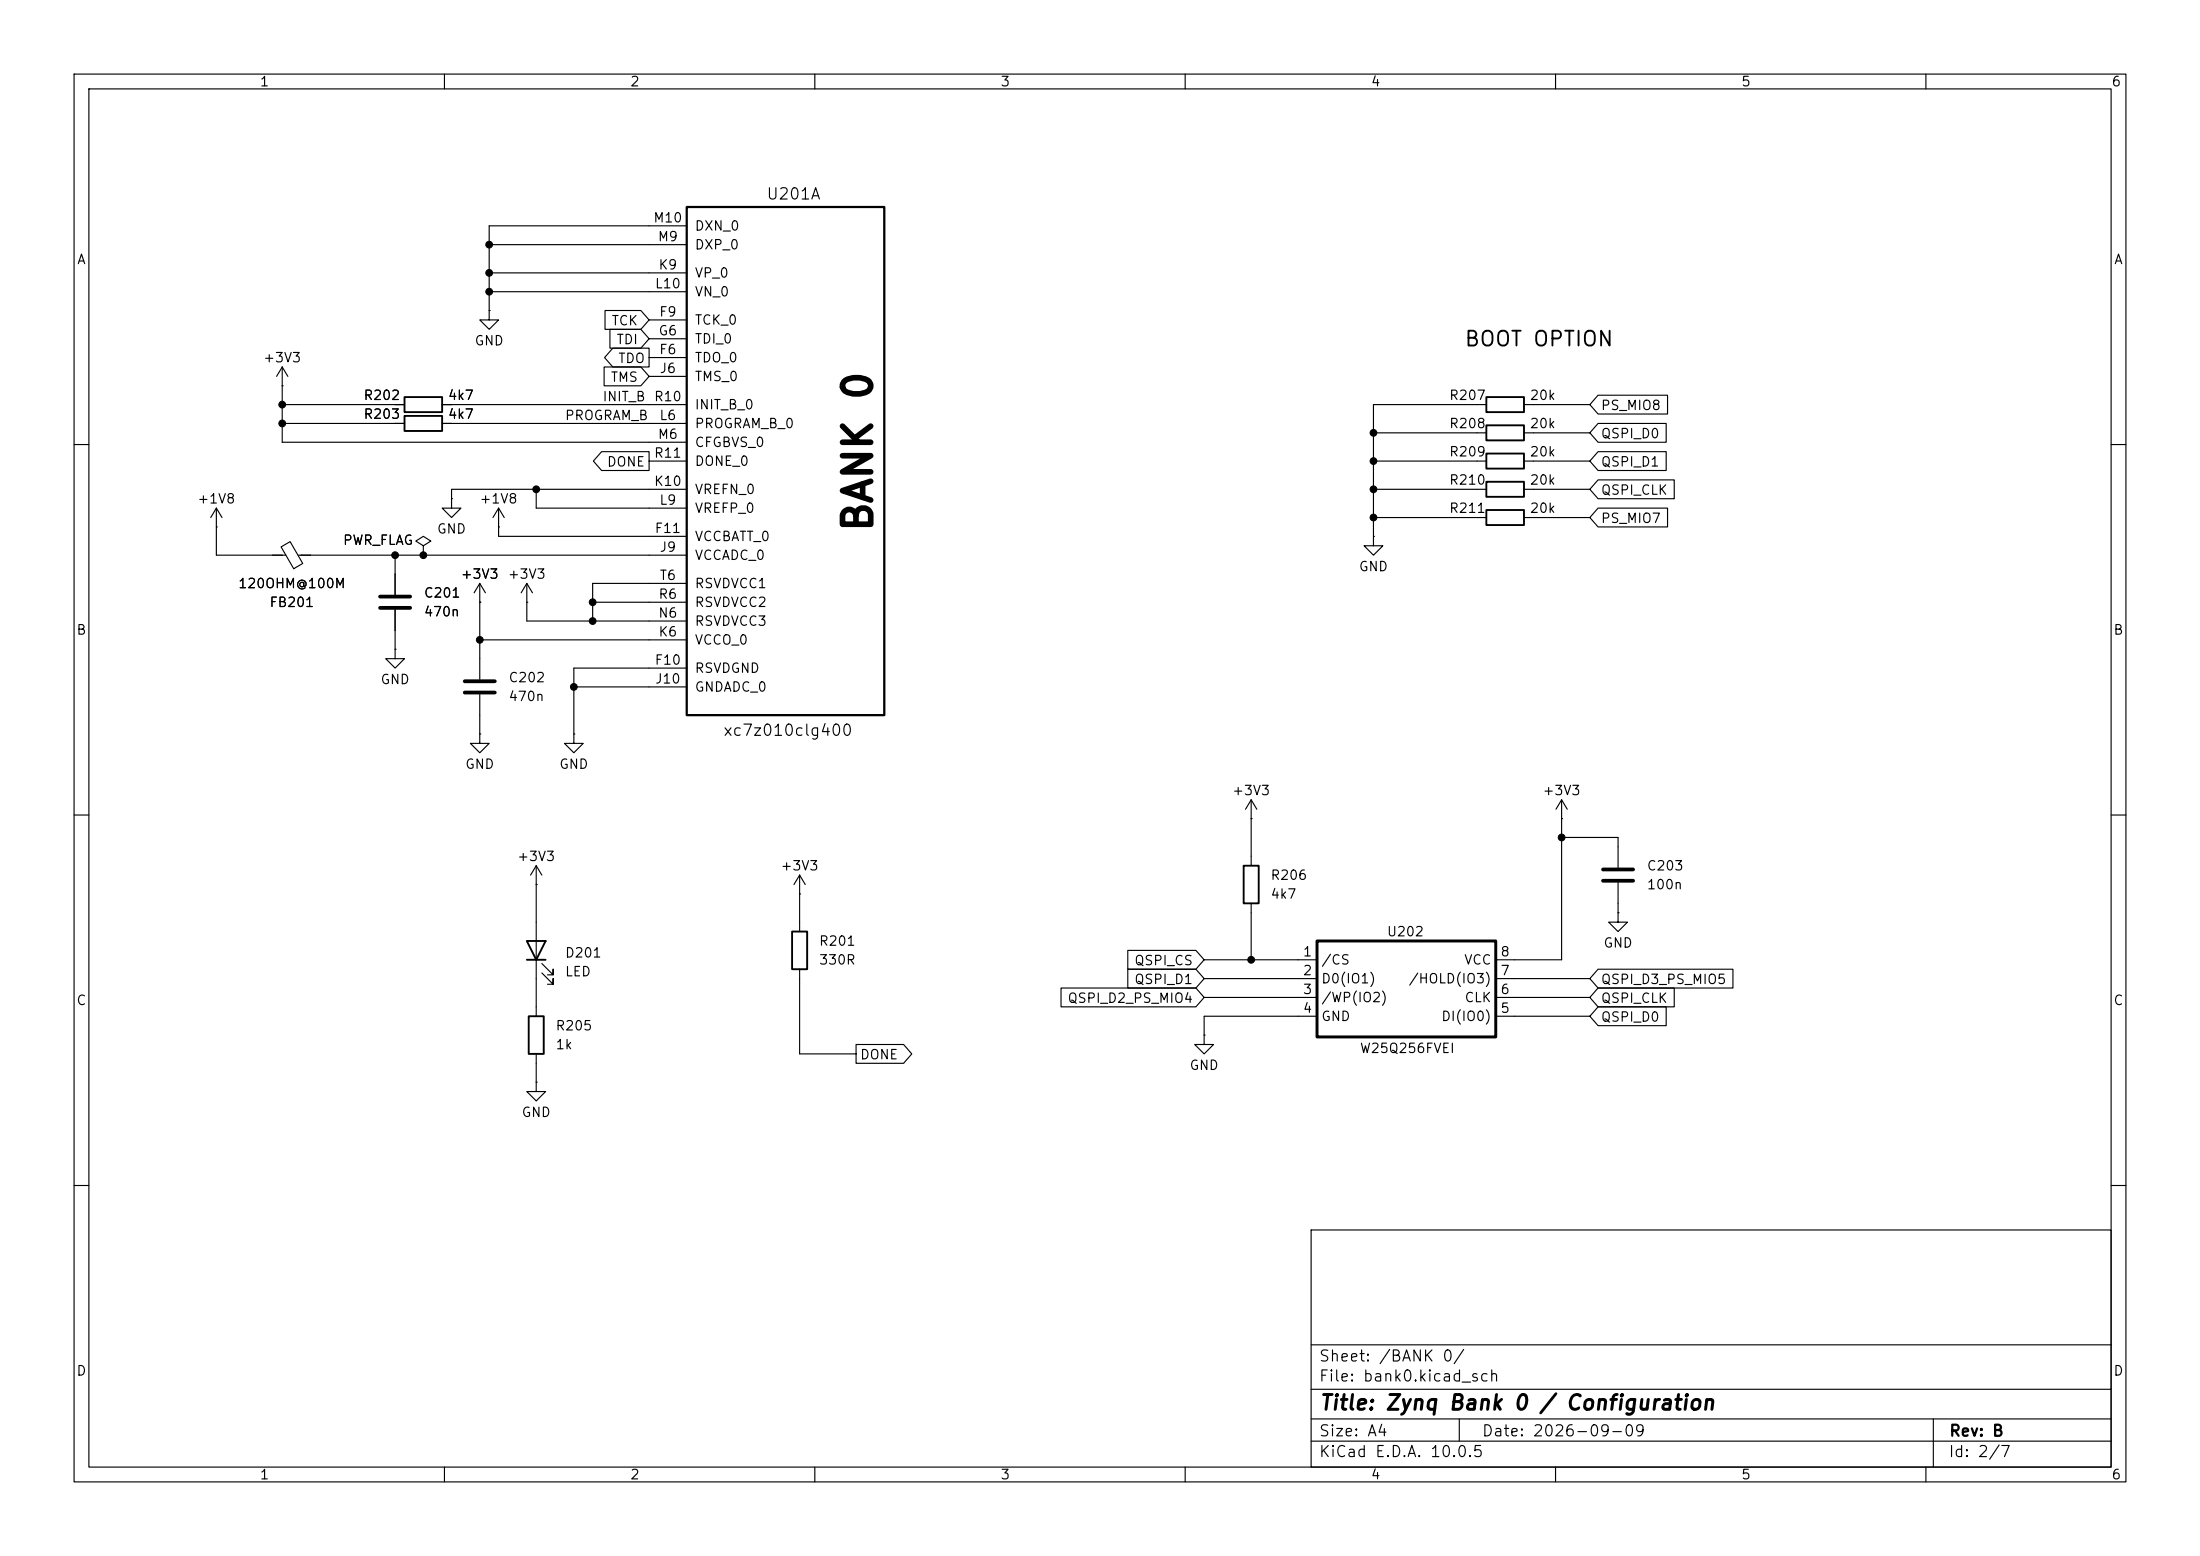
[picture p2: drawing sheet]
<svg xmlns="http://www.w3.org/2000/svg" width="297mm" height="210mm" viewBox="0 0 297 210" stroke-linecap="round" stroke-linejoin="round" font-family="sans-serif">
<g fill="none" stroke="#000" stroke-width=".15">
<path d="M10 10h277v190h-277zM12 12h273v186h-273zM60 10v2M110 10v2M160 10v2M210 10v2M260 10v2M66 36.8h26.7M66 39.4h26.7M66 33h26.7M92.7 30.5h-26.7v11.4M38.1 52.1h.1"/>
<path d="M38.1 54.6h16.5M38.1 57.2h16.5M38.1 49.5v10.2h54.6M38.1 49.5l-.8 1.3M38.1 49.5l.8 1.3M59.7 54.6h33M59.7 57.2h33M66 41.9v1.3h1.3l-1.3 1.3-1.2-1.3h1.2M66 41.9h.1M81.6 49.5h4.9l1.1 1.3-1.1 1.3h-4.9zM81.7 41.9h4.8l1.1 1.3-1.1 1.3h-4.8zM82.3 44.4h4.2l1.1 1.3-1.1 1.3h-4.2z"/>
<path d="M82.7 47h4.9v2.5h-4.9l-1.1-1.2zM87.6 48.3h5.1M87.6 43.2h5.1M87.6 45.7h5.1M87.6 50.8h5.1M185.4 58.4h15.3M200.7 54.6h-15.3v17.8M205.7 54.6h8.9M205.7 58.4h8.9M215.7 57.1h9.2v2.6h-9.2l-1.1-1.3zM215.7 53.3h9.4v2.6h-9.4l-1.1-1.3zM10 60h2"/>
<path d="M29.2 71.1h.1M29.2 68.6v6.3h9.4M29.2 68.6l-.8 1.3M29.2 68.6l.8 1.3M37.9 73.8l1.3-.7 1.7 2.9-1.3 .8zM40.3 74.9h52.4M53.3 74.9v5.4M57.1 73.7l-1-.7 1-.6 1.1 .6-1.1 .7v1.2M57.1 74.9h.1M61 67.3v1.3h1.2l-1.2 1.3-1.3-1.3h1.3M61 67.3h.1M64.8 78.7v13"/>
<path d="M64.8 78.7l-.8 1.3M64.8 78.7l.7 1.3M67.3 71.1h.1M67.3 68.6v3.8h25.4M67.3 68.6l-.8 1.3M67.3 68.6l.8 1.3M71.1 78.7v5.1h21.6M71.1 78.7l-.7 1.3M71.1 78.7l.8 1.3M72.4 66v2.6h20.3M81.2 61h6.4v2.5h-6.4l-1.1-1.3zM87.6 62.2h5.1"/>
<path d="M92.7 66h-31.7v1.3M92.7 78.7h-12.7v5.1M185.4 72.4v1.3h1.3l-1.3 1.2-1.3-1.2h1.3M185.4 72.4h.1M185.4 69.9h15.3M185.4 62.2h15.3M185.4 66h15.3M205.7 69.9h8.9M205.7 62.2h8.9M205.7 66h8.9M215.7 64.8h10.3v2.5h-10.3l-1.1-1.3zM215.7 68.6h9.4v2.5h-9.4l-1.1-1.2z"/>
<path d="M215.7 61h9.2v2.5h-9.2l-1.1-1.3zM285 60h2M53.3 87.6v1.3h1.3l-1.3 1.3-1.2-1.3h1.2M53.3 87.6h.1M53.3 82.3v5.3M64.8 99.1v1.2h1.2l-1.2 1.3-1.3-1.3h1.3M64.8 99.1h.1M64.8 81.3h.1M64.8 93.7v5.4M64.8 86.4h27.9M71.1 81.3h.1M77.5 99.1v1.2h1.2l-1.2 1.3-1.3-1.3h1.3"/>
<path d="M77.5 99.1h.1M77.5 92.7h15.2M80 81.3h12.7M92.7 90.2h-15.2v8.9M10 110h2M72.4 119.4h.1M72.4 116.8l-.8 1.3M72.4 116.8l.8 1.3M72.4 116.8v20.4M107.9 118.1l-.7 1.3M107.9 118.1l.8 1.3M107.9 118.1v7.6"/>
<path d="M168.9 110.5h.1M168.9 108l-.8 1.2M168.9 108l.8 1.2M168.9 108v8.8M210.8 110.5h.1M210.8 113h7.6v4.1M210.8 108l-.7 1.2M210.8 108l.8 1.2M210.8 108v21.5h-8.9M218.4 119.1v4.1M285 110h2M73.2 131.3l1.5 1.5v-.7v.7h-.8"/>
<path d="M73.2 130l1.5 1.6v-.8v.8h-.8M107.9 120.7h.1M107.9 130.8v11.4h7.7M143.2 133.3h18.2l1.2 1.3-1.2 1.3h-18.2zM152.3 128.3h9.1l1.2 1.2-1.2 1.3h-9.1zM152.3 130.8h9.1l1.2 1.3-1.2 1.3h-9.1zM162.6 139.7v1.3h1.2l-1.2 1.2-1.3-1.2h1.3M162.6 139.7h.1M162.6 129.5h15.2M162.6 132.1h15.2M162.6 134.6h15.2M168.9 121.9v7.6"/>
<path d="M177.8 137.2h-15.2v2.5M201.9 132.1h12.7M201.9 134.6h12.7M201.9 137.2h12.7M215.7 135.9h9.2v2.5h-9.2l-1.1-1.2zM215.7 133.3h10.3v2.6h-10.3l-1.1-1.3zM215.7 130.8h18.2v2.6h-18.2l-1.1-1.3zM218.4 123.2v1.3h1.3l-1.3 1.2-1.2-1.2h1.2M218.4 123.2h.1M72.4 146.1v1.2h1.3l-1.3 1.3-1.3-1.3h1.3M72.4 146.1h.1M72.4 142.2v3.9"/>
<path d="M115.6 141h6.4l1.1 1.2-1.1 1.3h-6.4zM10 160h2M177 166h108v32h-108zM285 160h2M60 198v2M110 198v2M160 198v2M177 194.5h108M177 191.5h108M177 187.5h108M177 181.5h108M197 191.5v3"/>
<path d="M210 198v2M260 198v2M261 191.5v6.5"/>
</g>
<path d="M51.3 80.5h4.1M51.3 82h4.1M62.7 91.9h4.1M62.7 93.5h4.1M216.4 117.3h4.1M216.4 118.9h4.1" fill="none" stroke="#000" stroke-width=".51"/>
<path d="M54.6 53.6h5.1v2h-5.1zM54.6 56.1h5.1v2.1h-5.1zM200.7 57.4h5v2h-5zM200.7 53.6h5v2h-5zM200.7 68.8h5v2.1h-5zM200.7 61.2h5v2h-5zM200.7 65h5v2.1h-5zM167.9 116.8h2v5.1h-2zM71.1 127h2.6l-1.3 2.5zM71.1 129.5h2.6M71.4 137.2h2v5h-2zM106.9 125.7h2.1v5.1h-2.1z" fill="none" stroke="#000" stroke-width=".25"/>
<path d="M92.7 27.9h26.7v68.6h-26.7z" fill="none" stroke="#000" stroke-width=".3"/>
<path d="M177.8 127h24.1v13h-24.1z" fill="none" stroke="#000" stroke-width=".4"/>
<g fill="#000" stroke="#000" stroke-width=".14">
<circle cx="66" cy="39.4" r=".46"/>
<circle cx="66" cy="36.8" r=".46"/>
<circle cx="66" cy="33" r=".46"/>
<circle cx="38.1" cy="54.6" r=".46"/>
<circle cx="38.1" cy="57.2" r=".46"/>
<circle cx="185.4" cy="58.4" r=".46"/>
<circle cx="53.3" cy="74.9" r=".46"/>
<circle cx="57.1" cy="74.9" r=".46"/>
<circle cx="72.4" cy="66" r=".46"/>
<circle cx="185.4" cy="69.9" r=".46"/>
<circle cx="185.4" cy="66" r=".46"/>
<circle cx="185.4" cy="62.2" r=".46"/>
<circle cx="64.8" cy="86.4" r=".46"/>
<circle cx="77.5" cy="92.7" r=".46"/>
<circle cx="80" cy="81.3" r=".46"/>
<circle cx="80" cy="83.8" r=".46"/>
<circle cx="210.8" cy="113" r=".46"/>
<circle cx="168.9" cy="129.5" r=".46"/>
</g>
<text font-size="3.8" x="118.7" y="72" transform="rotate(-90 118.7 72)">BANK 0</text>
<g font-size="2">
<text x="197.6" y="47.2">BOOT OPTION</text>
<text x="178" y="190.8">Title: Zynq Bank 0 / Configuration</text>
</g>
<g font-size="1.5">
<text x="103.4" y="27.3">U201A</text>
<text x="97.5" y="99.7">xc7z010clg400</text>
<text x="178" y="184.1">Sheet: /BANK 0/</text>
<text x="178" y="186.8">File: bank0.kicad_sch</text>
<text x="178" y="197">KiCad E.D.A. 10.0.5</text>
<text x="178" y="194.2">Size: A4</text>
<text x="200" y="194.2">Date: 2026-09-09</text>
<text x="263" y="197">Id: 2/7</text>
<text x="263" y="194.2">Rev: B</text>
</g>
<g font-size="1.3">
<text x="35" y="12">1</text>
<text x="85" y="12">2</text>
<text x="135" y="12">3</text>
<text x="185" y="12">4</text>
<text x="235" y="12">5</text>
<text x="285" y="12">6</text>
<text x="10.3" y="36">A</text>
<text x="88.1" y="30.3">M10</text>
<text x="88.7" y="32.9">M9</text>
<text x="93.7" y="34">DXP_0</text>
<text x="93.7" y="31.4">DXN_0</text>
<text x="285.3" y="36">A</text>
<text x="88.3" y="39.2">L10</text>
<text x="88.8" y="36.7">K9</text>
<text x="93.7" y="37.8">VP_0</text>
<text x="93.7" y="40.3">VN_0</text>
<text x="64" y="46.9">GND</text>
<text x="82.5" y="44.2">TCK</text>
<text x="83.1" y="46.8">TDI</text>
<text x="88.8" y="45.6">G6</text>
<text x="88.9" y="43">F9</text>
<text x="93.7" y="44.1">TCK_0</text>
<text x="93.7" y="46.7">TDI_0</text>
<text x="35.4" y="49.2">+3V3</text>
<text x="82.3" y="51.9">TMS</text>
<text x="83.4" y="49.3">TDO</text>
<text x="88.9" y="48.1">F6</text>
<text x="89" y="50.7">J6</text>
<text x="93.7" y="49.2">TDO_0</text>
<text x="93.7" y="51.8">TMS_0</text>
<text x="49" y="54.3">R202</text>
<text x="49" y="56.8">R203</text>
<text x="60.4" y="54.3">4k7</text>
<text x="60.4" y="56.8">4k7</text>
<text x="76.2" y="57">PROGRAM_B</text>
<text x="81.3" y="54.5">INIT_B</text>
<text x="88.2" y="54.5">R10</text>
<text x="88.7" y="59.6">M6</text>
<text x="88.9" y="57">L6</text>
<text x="93.7" y="58.1">PROGRAM_B_0</text>
<text x="93.7" y="55.6">INIT_B_0</text>
<text x="195.5" y="58.1">R208</text>
<text x="195.5" y="54.3">R207</text>
<text x="206.4" y="58.1">20k</text>
<text x="206.4" y="54.3">20k</text>
<text x="216" y="59.5">QSPI_D0</text>
<text x="216" y="55.7">PS_MIO8</text>
<text x="81.8" y="63.3">DONE</text>
<text x="88.2" y="65.9">K10</text>
<text x="88.2" y="62.1">R11</text>
<text x="93.7" y="60.7">CFGBVS_0</text>
<text x="93.7" y="63.2">DONE_0</text>
<text x="195.5" y="61.9">R209</text>
<text x="195.5" y="65.7">R210</text>
<text x="206.4" y="61.9">20k</text>
<text x="206.4" y="65.7">20k</text>
<text x="216" y="63.3">QSPI_D1</text>
<text x="26.5" y="68.3">+1V8</text>
<text x="64.6" y="68.3">+1V8</text>
<text x="88.9" y="68.4">L9</text>
<text x="93.7" y="67">VREFN_0</text>
<text x="93.7" y="69.5">VREFP_0</text>
<text x="195.5" y="69.5">R211</text>
<text x="206.4" y="69.5">20k</text>
<text x="216" y="67.1">QSPI_CLK</text>
<text x="216" y="70.9">PS_MIO7</text>
<text x="46.2" y="73.9">PWR_FLAG</text>
<text x="58.9" y="72.3">GND</text>
<text x="88.3" y="72.3">F11</text>
<text x="89" y="74.8">J9</text>
<text x="93.7" y="73.4">VCCBATT_0</text>
<text x="93.7" y="75.9">VCCADC_0</text>
<text x="183.4" y="77.4">GND</text>
<text x="32.1" y="79.7">120OHM@100M</text>
<text x="36.3" y="82.2">FB201</text>
<text x="57.1" y="81">C201</text>
<text x="57.1" y="83.5">470n</text>
<text x="62.1" y="78.4">+3V3</text>
<text x="68.5" y="78.4">+3V3</text>
<text x="88.8" y="83.7">N6</text>
<text x="88.8" y="81.1">R6</text>
<text x="89" y="78.6">T6</text>
<text x="93.7" y="82.2">RSVDVCC2</text>
<text x="93.7" y="79.7">RSVDVCC1</text>
<text x="10.2" y="86">B</text>
<text x="88.8" y="86.2">K6</text>
<text x="93.7" y="87.3">VCCO_0</text>
<text x="93.7" y="84.8">RSVDVCC3</text>
<text x="285.2" y="86">B</text>
<text x="51.3" y="92.7">GND</text>
<text x="68.6" y="92.4">C202</text>
<text x="68.6" y="94.9">470n</text>
<text x="88.3" y="90">F10</text>
<text x="88.3" y="92.6">J10</text>
<text x="93.7" y="91.1">RSVDGND</text>
<text x="93.7" y="93.7">GNDADC_0</text>
<text x="62.7" y="104.1">GND</text>
<text x="75.4" y="104.1">GND</text>
<text x="166.2" y="107.6">+3V3</text>
<text x="208.2" y="107.6">+3V3</text>
<text x="69.7" y="116.5">+3V3</text>
<text x="105.3" y="117.8">+3V3</text>
<text x="171.4" y="119.1">R206</text>
<text x="222.2" y="117.8">C203</text>
<text x="171.4" y="121.6">4k7</text>
<text x="222.2" y="120.3">100n</text>
<text x="76.2" y="129.6">D201</text>
<text x="110.5" y="128">R201</text>
<text x="110.5" y="130.5">330R</text>
<text x="153" y="130.6">QSPI_CS</text>
<text x="175.8" y="129.4">1</text>
<text x="175.8" y="131.9">2</text>
<text x="178.3" y="130.5">/CS</text>
<text x="187.1" y="126.7">U202</text>
<text x="197.6" y="130.5">VCC</text>
<text x="202.5" y="131.9">7</text>
<text x="202.5" y="129.4">8</text>
<text x="216.4" y="128.2">GND</text>
<text x="10.2" y="136">C</text>
<text x="76.2" y="132.1">LED</text>
<text x="144" y="135.7">QSPI_D2_PS_MIO4</text>
<text x="153" y="133.1">QSPI_D1</text>
<text x="175.8" y="134.5">3</text>
<text x="175.8" y="137">4</text>
<text x="178.3" y="133">D0(IO1)</text>
<text x="178.3" y="135.6">/WP(IO2)</text>
<text x="190.1" y="133">/HOLD(IO3)</text>
<text x="197.6" y="135.6">CLK</text>
<text x="202.5" y="137">5</text>
<text x="202.5" y="134.5">6</text>
<text x="216" y="135.7">QSPI_CLK</text>
<text x="216" y="133.1">QSPI_D3_PS_MIO5</text>
<text x="285.2" y="136">C</text>
<text x="74.9" y="139.4">R205</text>
<text x="74.9" y="141.9">1k</text>
<text x="116" y="143.3">DONE</text>
<text x="178.3" y="138.1">GND</text>
<text x="183.5" y="142.4">W25Q256FVEI</text>
<text x="194.5" y="138.1">DI(IO0)</text>
<text x="216" y="138.2">QSPI_D0</text>
<text x="160.5" y="144.7">GND</text>
<text x="70.3" y="151.1">GND</text>
<text x="10.2" y="186">D</text>
<text x="285.2" y="186">D</text>
<text x="35" y="200">1</text>
<text x="85" y="200">2</text>
<text x="135" y="200">3</text>
<text x="185" y="200">4</text>
<text x="235" y="200">5</text>
<text x="285" y="200">6</text>
</g>
</svg>
